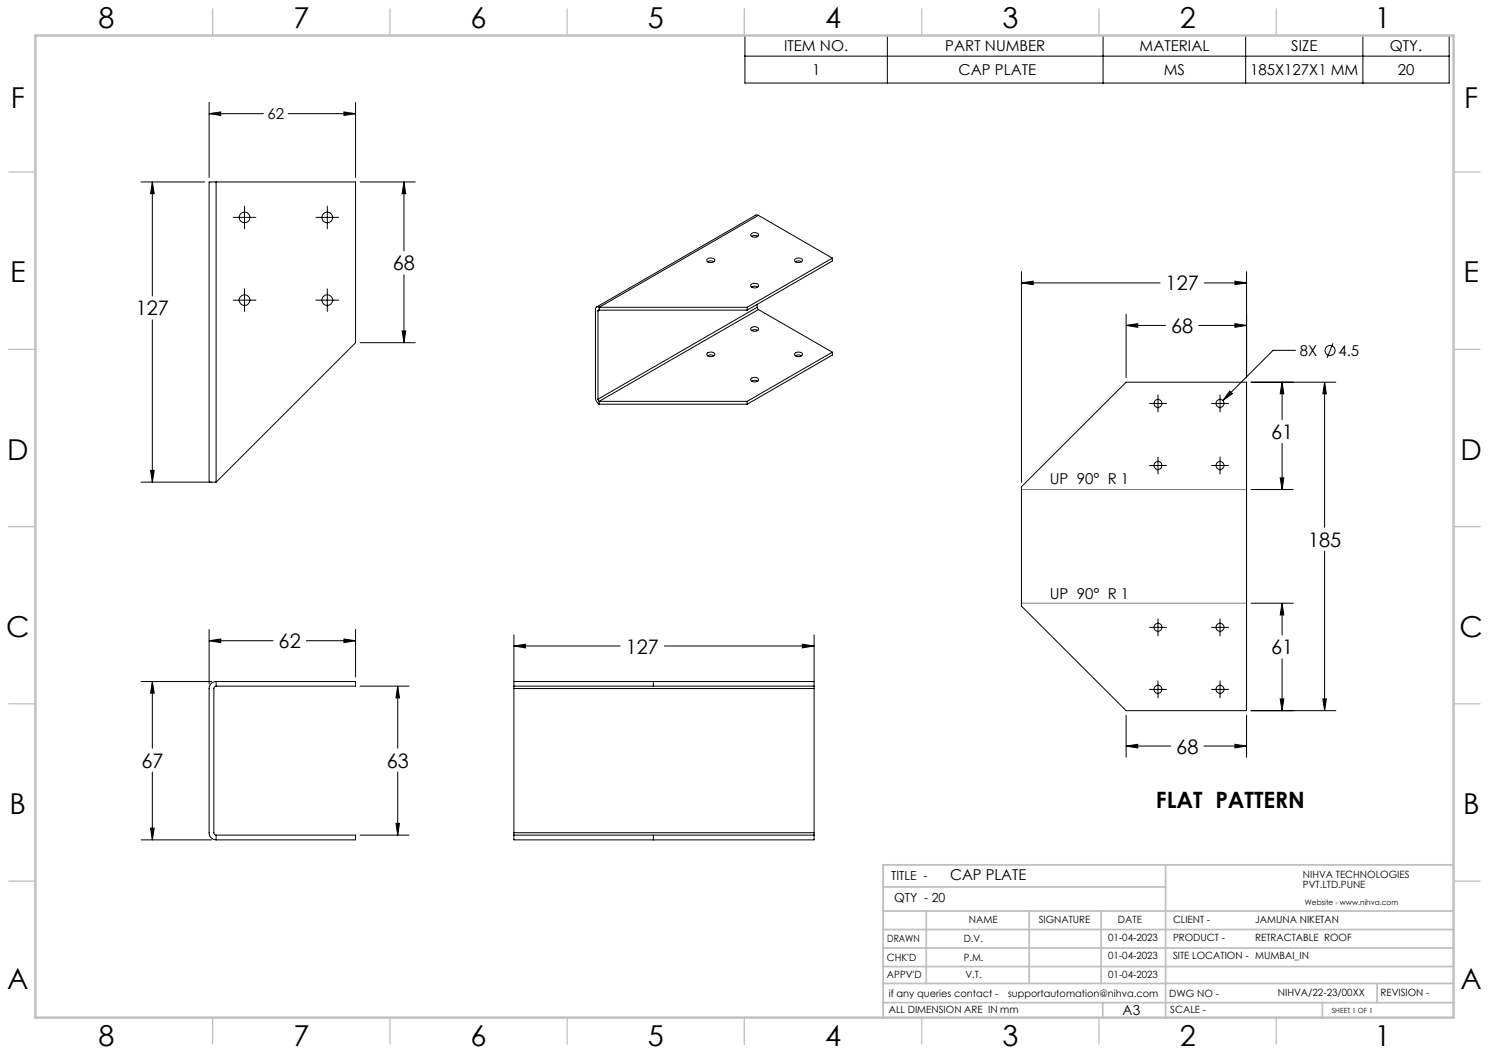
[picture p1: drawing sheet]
<svg xmlns="http://www.w3.org/2000/svg" width="420mm" height="297mm" viewBox="0 0 420 297" stroke-linecap="round" stroke-linejoin="round" font-family="sans-serif">
<g fill="none" stroke="#000" stroke-width=".28">
<path d="M210.1 10h198.7v13.4h-198.7zM210.1 15.8h198.7M250.3 10v13.4M311.1 10v13.4M351.4 10v13.4M384.4 10v13.4M59 32.1l3.3-.5v1zM59 28.9v21.2M59 32.1h15.3M81.3 32.1h19M97 31.6l3.3 .5-3.3 .5zM100.3 28.9v21.2"/>
<path d="M39.8 51.3h17.9M43 51.3l.5 3.3h-1zM43 51.3v32.2M61 51.3h-2v84.7h2M61 51.3h39.3v45.4l-39.3 39.3M61 51.3v84.7M69 58.1v6.4M92.3 58.1v6.4M101.6 51.3h15.5M113.9 51.3l.5 3.3h-1zM113.9 51.3v19.5M65.8 61.3h6.4"/>
<path d="M89.1 61.3h6.4M113.9 77.5v19.2M199.5 73.1a1.34 1.34 0 0 1 2.1 .4 1.31 1.31 0 0 1-2.2-.2zM199.6 73.8a1.66 1.66 0 0 1 1.8 0M211.8 66a1.3 1.3 0 0 1 2.2 .4 1.27 1.27 0 0 1-2.3-.2zM212 66.7a1.66 1.66 0 0 1 1.7 0M213.6 66.6v.2M213.9 60.7h-.7l-44.9 25.9M213.9 60.7l20.9 12.1M213.9 60.7l-44.9 26M224.3 73.1a1.31 1.31 0 0 1 2 .4 1.28 1.28 0 0 1-2.2-.2zM224.4 73.8a1.61 1.61 0 0 1 1.7 0"/>
<path d="M234.8 72.8l-24.1 13.9M234.8 72.8v.8l-24.1 13.9M288.1 79.8l3.3-.5v1zM288.1 76.6v59.4M288.1 79.8h39.1M339.7 79.8h11.9M348.3 79.3l3.3 .5-3.3 .5zM351.6 76.6v29.9M43 90.2v45.8M65.8 84.7h6.4M69 81.5v6.3M89.1 84.7h6.4"/>
<path d="M92.3 81.5v6.3M101.6 96.7h15.5M113.4 93.3h1l-.5 3.4zM168.7 87.7v24.9M169 86.7a.65 .65 0 0 0-.7-.1 .65 .65 0 0 0-.3 .7v24.9a2.33 2.33 0 0 0 1 1.8M169 87.5l-.3 .2M169 87.5h41.7M169 86.7v.8M169 86.7h41.7M199.5 99.6a1.34 1.34 0 0 1 2.1 .4 1.28 1.28 0 0 1-2.2-.1zM210.7 86.7v.8M211.9 92.5a1.26 1.26 0 0 1 2.1 .4 1.28 1.28 0 0 1-2.3-.2z"/>
<path d="M212 81a1.66 1.66 0 0 1 1.7 0M212 93.2l.7-.2 1 .2M212.1 80.1a1.13 1.13 0 0 1 1.8 .7 1.33 1.33 0 0 1-2.2-.3zM213.6 86.7l.3 .6M213.6 80.9v.2M213.6 85.9v.8M213.6 86.7l-44.9 25.9M213.9 87.3l20.9 12M213.9 87.3l-44.9 25.9M224.2 99.7a1.35 1.35 0 0 1 2.1 .3 1.25 1.25 0 0 1-2.2-.1zM234.8 99.3v.9l-24.1 13.8M234.8 99.3l-24.1 13.9"/>
<path d="M317.6 91.8l3.3-.5v1zM317.6 88.6v17.9M317.6 91.8h11.2M338.1 91.8h13.5M348.3 91.3l3.3 .5-3.3 .5zM365.4 98.8h-6.3l-14.2 14.2M376 96.8l-1.6 4.1M168.7 112.6l.3 .6M169 113.2v.8M169 114h41.7M169 113.2h41.7M199.6 100.4a1.66 1.66 0 0 1 1.8 0"/>
<path d="M210.7 113.2v.8M211.9 106.7a1.26 1.26 0 0 1 2.1 .5 1.28 1.28 0 0 1-2.3-.2zM212 107.5l.7-.2 1 .2M224.4 100.4a1.61 1.61 0 0 1 1.7 0M324.2 113.8h4.8M326.6 111.4v4.8M341.7 113.8h4.8M344.1 111.4v4.8M346.9 110.3l.7 .7-2.7 2zM352.9 107.8h23.9M361.6 107.8l.5 3.3h-1zM361.6 107.8v10.5"/>
<path d="M373.6 107.8l.5 3.3h-1zM373.6 107.8v40.9M39.8 136h19.9M42.5 132.7h1l-.5 3.3zM288.1 137.3l29.5-29.5h34v92.6h-34l-29.5-29.4zM324.2 131.3h4.8M326.6 128.9v4.8M341.7 131.3h4.8M344.1 128.9v4.8M352.9 138.1h11.9M361.1 134.8h1l-.5 3.3zM361.6 125.1v13"/>
<path d="M373.6 155.5v44.9M59 177.5v15.4M100.3 177.5v13.5M145 179v14.5M229.6 179v14.5M324.2 176.9h4.8M326.6 174.6v4.7M341.7 176.9h4.8M344.1 174.6v4.7M352.9 170.1h11.9M361.6 170.1l.5 3.4h-1zM361.6 170.1v9"/>
<path d="M39.8 192.2h19.9M43 192.2l.5 3.3h-1zM43 192.2v18.8M59 180.7l3.3-.5v1.1zM59 180.7h18M61 193.5l-.5 .2-.2 .4v40.8a.61 .61 0 0 0 .7 .6M61 192.2a1.93 1.93 0 0 0-2 2v40.7a1.99 1.99 0 0 0 2 2M61 192.2h39.3v1.3h-39.3M61 192.2v1.3M86.4 180.7h13.9M97 180.2l3.3 .5-3.3 .6zM101.6 193.5h13.8"/>
<path d="M112.2 193.5l.5 3.3h-1zM112.2 193.5v17.5M145 182.2l3.2-.5v1zM145 182.2h29.9M145 193.5v.7M145 192.2h84.6M145 193.5h84.6M145 194.2v40.7M145 194.2h84.6M184.3 192.2v1.3M187.4 182.2h42.2M226.3 181.7l3.3 .5-3.3 .5z"/>
<path d="M229.6 193.5v.7M229.6 194.2v40.7M324.2 194.4h4.8M326.6 192v4.8M341.7 194.4h4.8M344.1 192v4.8M361.1 197.1h1l-.5 3.3zM361.6 185.8v14.6M373.1 197.1h1l-.5 3.3zM43 217.7v19.2M112.2 217.7v17.8M317.6 210.4l3.3-.5v1.1z"/>
<path d="M317.6 201.7v11.9M317.6 210.4h12.6M339.6 210.4h12M348.3 209.9l3.3 .5-3.3 .6zM351.6 201.7v11.9M352.9 200.4h23.9M39.8 236.9h19.9M42.5 233.6h1l-.5 3.3zM61 235.5h39.3v1.4h-39.3M61 235.5v1.4M101.6 235.5h13.8M111.7 232.2h1l-.5 3.3z"/>
<path d="M145 234.9v.6M145 235.5v1.4h84.6v-1.4M145 235.5h84.6M145 234.9h84.6M184.3 235.5v1.4M229.6 234.9v.6"/>
<circle cx="69" cy="61.3" r="1.5"/>
<circle cx="92.3" cy="61.3" r="1.5"/>
<circle cx="69" cy="84.6" r="1.5"/>
<circle cx="92.3" cy="84.6" r="1.5"/>
<circle cx="375.2" cy="98.9" r="1.41"/>
<circle cx="326.6" cy="113.8" r="1.12"/>
<circle cx="344.1" cy="113.8" r="1.12"/>
<circle cx="326.6" cy="131.3" r="1.12"/>
<circle cx="344.1" cy="131.3" r="1.12"/>
<circle cx="326.6" cy="176.9" r="1.12"/>
<circle cx="344.1" cy="176.9" r="1.12"/>
<circle cx="326.6" cy="194.4" r="1.12"/>
<circle cx="344.1" cy="194.4" r="1.12"/>
</g>
<path d="M288.1 138.1h63.5M288.1 170.1h63.5" fill="none" stroke="#808080" stroke-width=".28"/>
<g fill="none" stroke="#c0c0c0" stroke-width=".35">
<path d="M60 2.5v7.5M110 2.5v7.5M160 2.5v7.5M210 2.5v7.5M260 2.5v7.5M310 2.5v7.5M360 2.5v7.5M2.5 48.5h7.5M410 48.5h7.5M2.5 98.5h7.5M410 98.5h7.5M2.5 148.5h7.5"/>
<path d="M410 148.5h7.5M2.5 198.5h7.5M410 198.5h7.5M2.5 248.5h7.5M410 248.5h7.5M60 287v7.5M110 287v7.5M160 287v7.5M210 287v7.5M260 287v7.5M310 287v7.5M360 287v7.5"/>
</g>
<g fill="none" stroke="#c0c0c0" stroke-width=".5">
<path d="M249.1 257h160.9M249.1 250.2h79.7M261.3 257v20.4M290.3 257v20.4M310.6 257v20.4M328.8 243.9v43.1M410 243.9h-160.9v43.1M249.1 272.6h160.9M249.1 267.4h160.9M249.1 262.2h160.9M249.1 277.4h160.9M388.4 277.4v5.4"/>
<path d="M249.1 282.8h160.9M311 282.8v4.2M373 282.8v4.2"/>
</g>
<path d="M10 10h400v277h-400z" fill="none" stroke="#c0c0c0" stroke-width=".7"/>
<g fill="#000">
<path d="M59 32.1l3.3-.5v1zM97 31.6l3.3 .5-3.3 .5zM346.9 110.3l-2 2.7 2.7-2z"/>
<path d="M59 180.7l3.3-.5v1.1zM97 180.2l3.3 .5-3.3 .6zM43 192.2l.5 3.3h-1zM42.5 233.6h1l-.5 3.3zM112.2 193.5l.5 3.3h-1zM111.7 232.2h1l-.5 3.3zM145 182.2l3.2-.5v1zM226.3 181.7l3.3 .5-3.3 .5zM43 51.3l.5 3.3h-1zM42.5 132.7h1l-.5 3.3zM113.9 51.3l.5 3.3h-1zM113.4 93.3h1l-.5 3.4zM373.6 107.8l.5 3.3h-1zM373.1 197.1h1l-.5 3.3zM348.3 91.3l3.3 .5-3.3 .5zM317.6 91.8l3.3-.5v1zM317.6 210.4l3.3-.5v1.1zM348.3 209.9l3.3 .5-3.3 .6zM288.1 79.8l3.3-.5v1zM348.3 79.3l3.3 .5-3.3 .5zM361.1 134.8h1l-.5 3.3zM361.6 107.8l.5 3.3h-1zM361.6 170.1l.5 3.4h-1zM361.1 197.1h1l-.5 3.3z"/>
</g>
<g font-size="8.1">
<text x="27.8" y="8">8</text>
<text x="82.8" y="8">7</text>
<text x="132.8" y="8">6</text>
<text x="182.8" y="8">5</text>
<text x="232.8" y="8">4</text>
<text x="282.8" y="8">3</text>
<text x="332.8" y="8">2</text>
<text x="387.8" y="8">1</text>
<text x="3" y="30.4">F</text>
<text x="413" y="30.4">F</text>
<text x="2.8" y="79.6">E</text>
<text x="412.8" y="79.6">E</text>
<text x="2" y="129.6">D</text>
<text x="412" y="129.6">D</text>
<text x="1.7" y="179.6">C</text>
<text x="411.7" y="179.6">C</text>
<text x="2.7" y="229.6">B</text>
<text x="412.7" y="229.6">B</text>
<text x="2" y="278.9">A</text>
<text x="412" y="278.9">A</text>
<text x="27.8" y="295">8</text>
<text x="82.8" y="295">7</text>
<text x="132.8" y="295">6</text>
<text x="182.8" y="295">5</text>
<text x="232.8" y="295">4</text>
<text x="282.8" y="295">3</text>
<text x="332.8" y="295">2</text>
<text x="387.8" y="295">1</text>
</g>
<text font-size="6.3" x="326.1" y="227.9">FLAT PATTERN</text>
<g font-size="5.6">
<text x="110.8" y="76.2">68</text>
<text x="328.8" y="81.9">127</text>
<text x="38.3" y="89">127</text>
<text x="330.3" y="93.9">68</text>
<text x="358.5" y="123.8">61</text>
<text x="369" y="154.2">185</text>
<text x="78.6" y="182.9">62</text>
<text x="176.5" y="184.3">127</text>
<text x="358.5" y="184.6">61</text>
<text x="331.8" y="212.6">68</text>
<text x="39.9" y="216.5">67</text>
<text x="109.1" y="216.5">63</text>
</g>
<g font-size="4.2">
<text x="221.2" y="14.4">ITEM NO.</text>
<text x="266.6" y="14.4">PART NUMBER</text>
<text x="321.4" y="14.4">MATERIAL</text>
<text x="364.2" y="14.4">SIZE</text>
<text x="392" y="14.4">QTY.</text>
<text x="229.1" y="21.1">1</text>
<text x="270.4" y="21.1">CAP PLATE</text>
<text x="328.3" y="21.1">MS</text>
<text x="352.6" y="21.1">185X127X1 MM</text>
<text x="394.3" y="21.1">20</text>
<text x="75.5" y="33.6">62</text>
<text x="366.6" y="100.4">8X</text>
<text x="377.5" y="100.4">4.5</text>
<text x="296.1" y="136.4">UP 90° R 1</text>
<text x="296.1" y="169">UP 90° R 1</text>
<text x="268" y="248.3">CAP PLATE</text>
</g>
<text font-size="3.9" x="316.7" y="286.4">A3</text>
<g font-size="3.5">
<text x="251.4" y="248.3">TITLE -</text>
<text x="252.2" y="254.4">QTY - 20</text>
</g>
<g font-size="2.8">
<text x="367.5" y="247.7">NIHVA TECHNOLOGIES</text>
<text x="367.5" y="250.5">PVT.LTD.PUNE</text>
<text x="273.3" y="260.4">NAME</text>
<text x="293" y="260.4">SIGNATURE</text>
<text x="315.3" y="260.5">DATE</text>
<text x="330.9" y="260.5">CLIENT -</text>
<text x="354.1" y="260.5">JAMUNA NIKETAN</text>
<text x="250.3" y="265.7">DRAWN</text>
<text x="271.8" y="265.7">D.V.</text>
<text x="312.6" y="265.5">01-04-2023</text>
<text x="330.9" y="265.5">PRODUCT -</text>
<text x="354.1" y="265.5">RETRACTABLE ROOF</text>
<text x="250.2" y="271.1">CHK'D</text>
<text x="250.2" y="275.8">APPV'D</text>
<text x="271.8" y="271.1">P.M.</text>
<text x="272.3" y="275.8">V.T.</text>
<text x="312.6" y="270.6">01-04-2023</text>
<text x="312.6" y="275.8">01-04-2023</text>
<text x="330.9" y="270.6">SITE LOCATION - MUMBAI_IN</text>
<text x="250.7" y="281.1">if any queries contact -</text>
<text x="284.3" y="281.1">supportautomation@nihva.com</text>
<text x="329.8" y="281.3">DWG NO -</text>
<text x="360.5" y="281.1">NIHVA/22-23/00XX</text>
<text x="389.4" y="281.1">REVISION -</text>
<text x="250.7" y="285.6">ALL DIMENSION ARE IN mm</text>
<text x="330.1" y="285.7">SCALE -</text>
</g>
<text font-size="2.1" x="368.1" y="255.1">Website - www.nihva.com</text>
<text font-size="2" x="375.7" y="285.6">SHEET 1 OF 1</text>
</svg>
